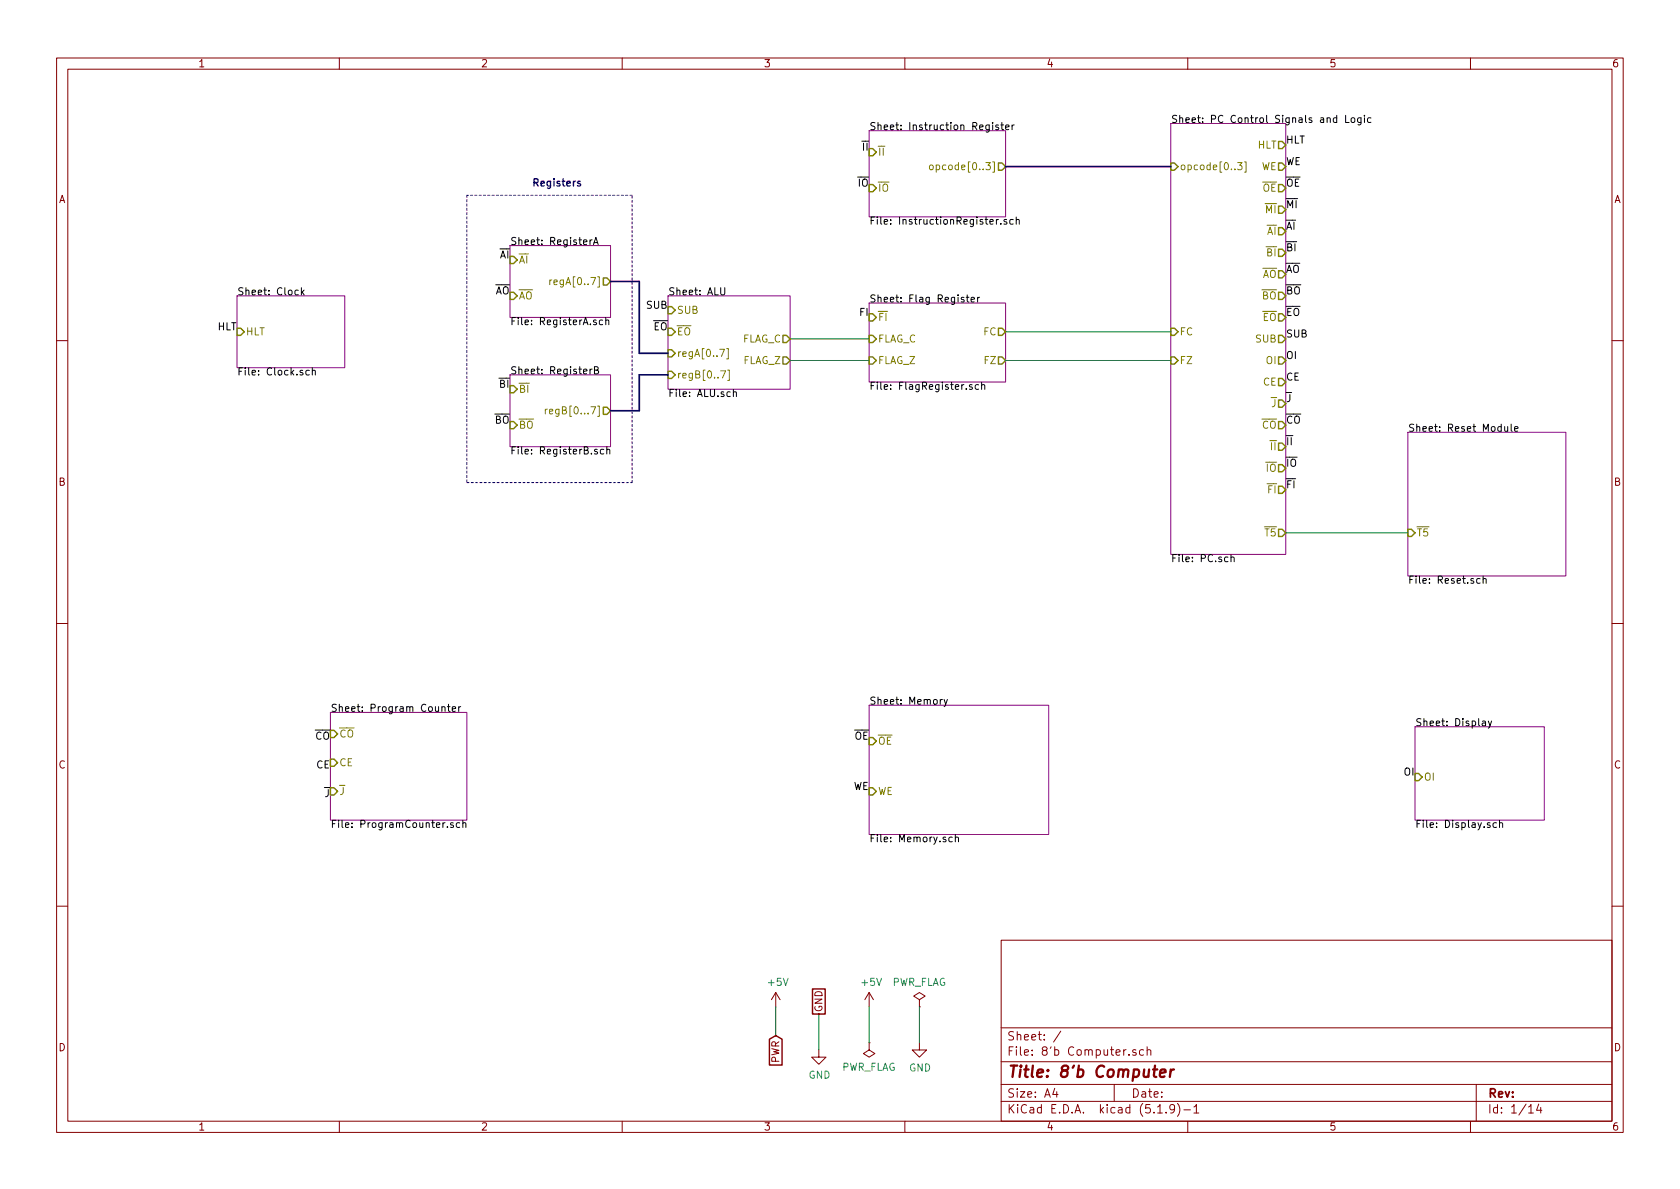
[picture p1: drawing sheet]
EESchema Schematic File Version 4
EELAYER 30 0
EELAYER END
$Descr A4 11693 8268
encoding utf-8
Sheet 1 14
Title "8'b Computer"
Date ""
Rev ""
Comp ""
Comment1 ""
Comment2 ""
Comment3 ""
Comment4 ""
$EndDescr
$Sheet
S 3550 1700 700  500 
U 60AE8A9A
F0 "RegisterA" 50
F1 "RegisterA.sch" 50
F2 "regA[0..7]" O R 4250 1950 50 
F3 "~AO" I L 3550 2050 50 
F4 "~AI" I L 3550 1800 50 
$EndSheet
$Sheet
S 3550 2600 700  500 
U 60AFAF5E
F0 "RegisterB" 50
F1 "RegisterB.sch" 50
F2 "~BO" I L 3550 2950 50 
F3 "~BI" I L 3550 2700 50 
F4 "regB[0...7]" O R 4250 2850 50 
$EndSheet
$Sheet
S 1650 2050 750  500 
U 60B0C6F5
F0 "Clock" 50
F1 "Clock.sch" 50
F2 "HLT" I L 1650 2300 50 
$EndSheet
$Comp
L power:+5V #PWR03
U 1 1
P 6050 7000
F 0 "#PWR03" H 6050 6850 50  0001 C CNN
F 1 "+5V" H 6065 7173 50  0000 C CNN
F 2 "" H 6050 7000 50  0001 C CNN
F 3 "" H 6050 7000 50  0001 C CNN
	1    6050 7000
	1    0    0    -1  
$EndComp
$Comp
L power:GND #PWR04
U 1 1
P 6400 7250
F 0 "#PWR04" H 6400 7000 50  0001 C CNN
F 1 "GND" H 6405 7077 50  0000 C CNN
F 2 "" H 6400 7250 50  0001 C CNN
F 3 "" H 6400 7250 50  0001 C CNN
	1    6400 7250
	1    0    0    -1  
$EndComp
$Comp
L power:PWR_FLAG #FLG02
U 1 1
P 6400 7000
F 0 "#FLG02" H 6400 7075 50  0001 C CNN
F 1 "PWR_FLAG" H 6400 7173 50  0000 C CNN
F 2 "" H 6400 7000 50  0001 C CNN
F 3 "~" H 6400 7000 50  0001 C CNN
	1    6400 7000
	1    0    0    -1  
$EndComp
$Comp
L power:PWR_FLAG #FLG01
U 1 1
P 6050 7250
F 0 "#FLG01" H 6050 7325 50  0001 C CNN
F 1 "PWR_FLAG" H 6050 7423 50  0000 C CNN
F 2 "" H 6050 7250 50  0001 C CNN
F 3 "~" H 6050 7250 50  0001 C CNN
	1    6050 7250
	-1   0    0    1   
$EndComp
Wire Wire Line
	6050 7000 6050 7250
Wire Wire Line
	6400 7000 6400 7250
$Sheet
S 4650 2050 850  650 
U 60B51CA9
F0 "ALU" 50
F1 "ALU.sch" 50
F2 "SUB" I L 4650 2150 50 
F3 "regA[0..7]" I L 4650 2450 50 
F4 "regB[0..7]" I L 4650 2600 50 
F5 "~EO" I L 4650 2300 50 
F6 "FLAG_C" O R 5500 2350 50 
F7 "FLAG_Z" O R 5500 2500 50 
$EndSheet
Text GLabel 5400 7200 3    50   Input ~ 0
PWR
Text GLabel 5700 7050 1    50   UnSpc ~ 0
GND
Wire Wire Line
	5700 7300 5700 7050
Wire Wire Line
	5400 7000 5400 7200
$Comp
L power:GND #PWR02
U 1 1
P 5700 7300
F 0 "#PWR02" H 5700 7050 50  0001 C CNN
F 1 "GND" H 5705 7127 50  0000 C CNN
F 2 "" H 5700 7300 50  0001 C CNN
F 3 "" H 5700 7300 50  0001 C CNN
	1    5700 7300
	1    0    0    -1  
$EndComp
$Comp
L power:+5V #PWR01
U 1 1
P 5400 7000
F 0 "#PWR01" H 5400 6850 50  0001 C CNN
F 1 "+5V" H 5415 7173 50  0000 C CNN
F 2 "" H 5400 7000 50  0001 C CNN
F 3 "" H 5400 7000 50  0001 C CNN
	1    5400 7000
	1    0    0    -1  
$EndComp
Wire Bus Line
	4250 1950 4450 1950
Wire Bus Line
	4450 1950 4450 2450
Wire Bus Line
	4450 2450 4650 2450
Wire Bus Line
	4650 2600 4450 2600
Wire Bus Line
	4450 2600 4450 2850
Wire Bus Line
	4450 2850 4250 2850
$Sheet
S 6050 900  950  600 
U 60B31EC4
F0 "Instruction Register" 50
F1 "InstructionRegister.sch" 50
F2 "~II" I L 6050 1050 50 
F3 "~IO" I L 6050 1300 50 
F4 "opcode[0..3]" O R 7000 1150 50 
$EndSheet
$Sheet
S 9850 5050 900  650 
U 60B05AFE
F0 "Display" 50
F1 "Display.sch" 50
F2 "OI" I L 9850 5400 50 
$EndSheet
$Sheet
S 8150 850  800  3000
U 60B4BAE7
F0 "PC Control Signals and Logic" 50
F1 "PC.sch" 50
F2 "opcode[0..3]" I L 8150 1150 50 
F3 "~T5" O R 8950 3700 50 
F4 "HLT" O R 8950 1000 50 
F5 "WE" O R 8950 1150 50 
F6 "SUB" O R 8950 2350 50 
F7 "CE" O R 8950 2650 50 
F8 "OI" O R 8950 2500 50 
F9 "~OE" O R 8950 1300 50 
F10 "~MI" O R 8950 1450 50 
F11 "~AI" O R 8950 1600 50 
F12 "~BI" O R 8950 1750 50 
F13 "~AO" O R 8950 1900 50 
F14 "~BO" O R 8950 2050 50 
F15 "~EO" O R 8950 2200 50 
F16 "~J" O R 8950 2800 50 
F17 "~CO" O R 8950 2950 50 
F18 "~II" O R 8950 3100 50 
F19 "~IO" O R 8950 3250 50 
F20 "~FI" O R 8950 3400 50 
F21 "FZ" I L 8150 2500 50 
F22 "FC" I L 8150 2300 50 
$EndSheet
Text Label 8950 1000 0    50   ~ 0
HLT
Text Label 8950 1150 0    50   ~ 0
WE
Text Label 8950 1300 0    50   ~ 0
~OE
Text Label 8950 1450 0    50   ~ 0
~MI
Text Label 8950 1600 0    50   ~ 0
~AI
Text Label 8950 1750 0    50   ~ 0
~BI
Text Label 8950 1900 0    50   ~ 0
~AO
Text Label 8950 2050 0    50   ~ 0
~BO
Text Label 8950 2200 0    50   ~ 0
~EO
Text Label 8950 2350 0    50   ~ 0
SUB
Text Label 8950 2500 0    50   ~ 0
OI
Text Label 8950 2650 0    50   ~ 0
CE
Text Label 8950 2800 0    50   ~ 0
~J
Text Label 8950 2950 0    50   ~ 0
~CO
Text Label 8950 3100 0    50   ~ 0
~II
Text Label 8950 3250 0    50   ~ 0
~IO
Text Label 8950 3400 0    50   ~ 0
~FI
Text Label 4650 2150 2    50   ~ 0
SUB
Text Label 4650 2300 2    50   ~ 0
~EO
Text Label 3550 1800 2    50   ~ 0
~AI
Text Label 3550 2050 2    50   ~ 0
~AO
Text Label 3550 2700 2    50   ~ 0
~BI
Text Label 3550 2950 2    50   ~ 0
~BO
Text Label 1650 2300 2    50   ~ 0
HLT
Text Label 2300 5550 2    50   ~ 0
~J
Text Label 2300 5350 2    50   ~ 0
CE
Text Label 2300 5150 2    50   ~ 0
~CO
Text Label 9850 5400 2    50   ~ 0
OI
Text Label 6050 1050 2    50   ~ 0
~II
Text Label 6050 1300 2    50   ~ 0
~IO
Wire Bus Line
	7000 1150 8150 1150
$Sheet
S 6050 2100 950  550 
U 60B6B740
F0 "Flag Register" 50
F1 "FlagRegister.sch" 50
F2 "~FI" I L 6050 2200 50 
F3 "FLAG_C" I L 6050 2350 50 
F4 "FLAG_Z" I L 6050 2500 50 
F5 "FC" O R 7000 2300 50 
F6 "FZ" O R 7000 2500 50 
$EndSheet
Wire Wire Line
	7000 2300 8150 2300
Wire Wire Line
	8150 2500 7000 2500
$Sheet
S 9800 3000 1100 1000
U 60B7085A
F0 "Reset Module" 50
F1 "Reset.sch" 50
F2 "~T5" I L 9800 3700 50 
$EndSheet
Wire Wire Line
	8950 3700 9800 3700
Text Label 6050 2200 2    50   ~ 0
FI
Wire Wire Line
	5500 2350 6050 2350
Wire Wire Line
	5500 2500 6050 2500
Text Label 6050 5500 2    50   ~ 0
WE
Text Label 6050 5150 2    50   ~ 0
~OE
$Sheet
S 6050 4900 1250 900 
U 60BBE402
F0 "Memory" 50
F1 "Memory.sch" 50
F2 "~OE" I L 6050 5150 50 
F3 "WE" I L 6050 5500 50 
$EndSheet
$Sheet
S 2300 4950 950  750 
U 60B8B8A3
F0 "Program Counter" 50
F1 "ProgramCounter.sch" 50
F2 "~CO" I L 2300 5100 50 
F3 "CE" I L 2300 5300 50 
F4 "~J" I L 2300 5500 50 
$EndSheet
Wire Notes Line
	3250 1350 3250 3350
Wire Notes Line
	3250 3350 4400 3350
Wire Notes Line
	4400 3350 4400 1350
Wire Notes Line
	4400 1350 3250 1350
Text Notes 3700 1300 0    50   ~ 10
Registers\n
$EndSCHEMATC
